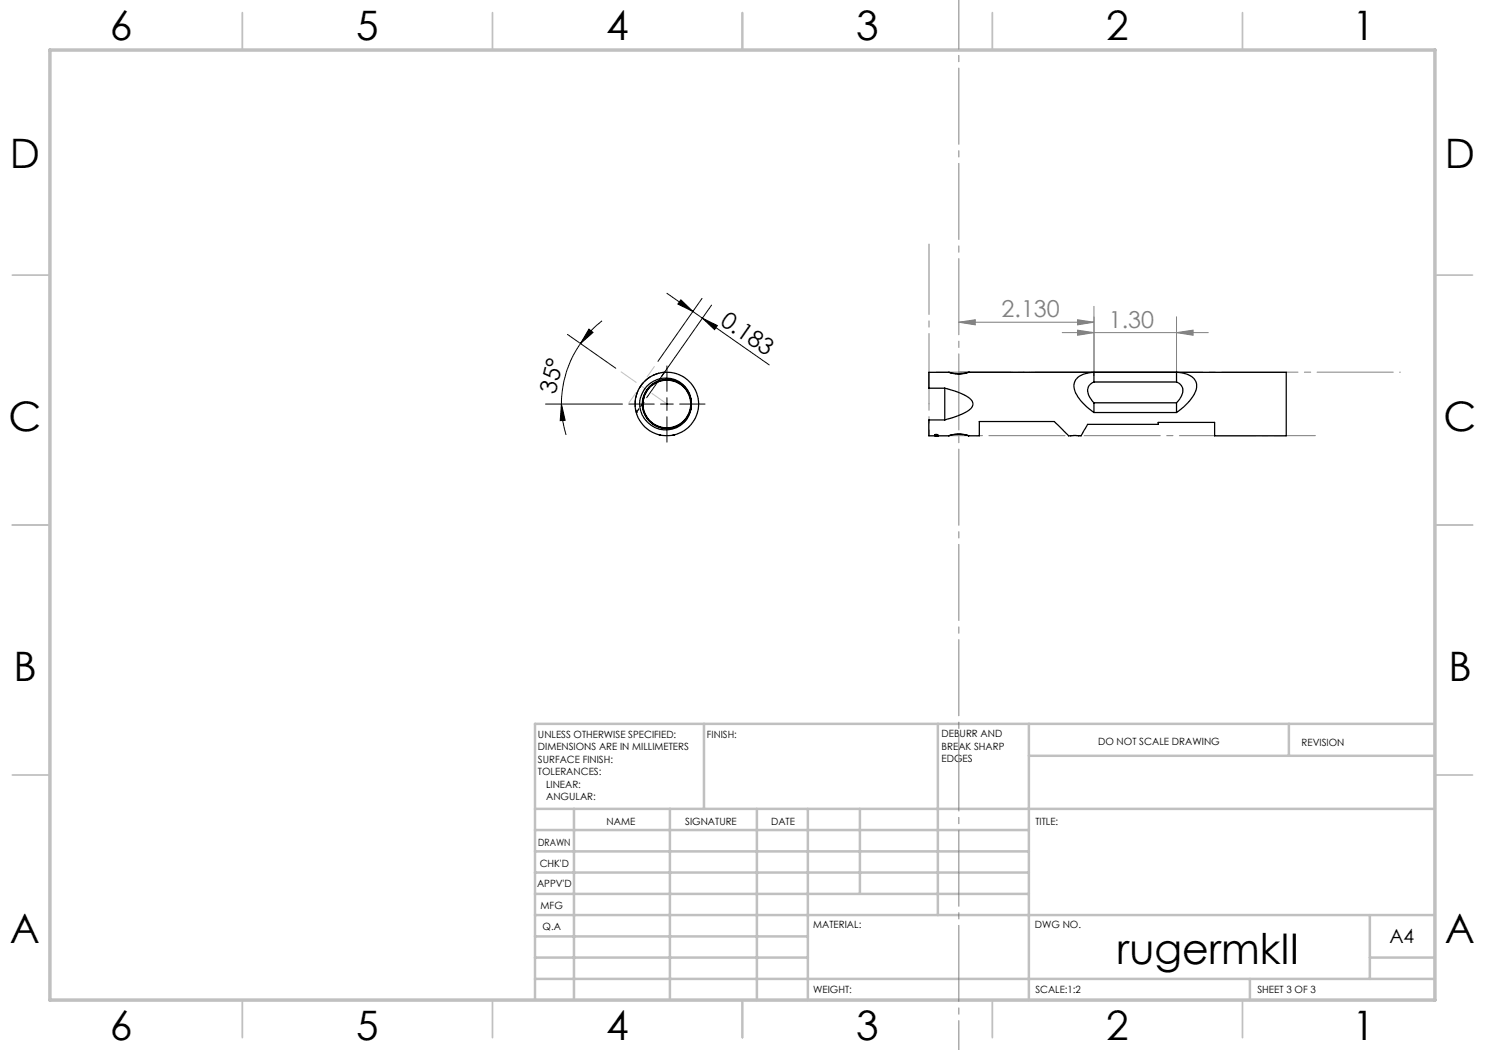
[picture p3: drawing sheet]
<svg xmlns="http://www.w3.org/2000/svg" width="297mm" height="210mm" viewBox="0 0 297 210" stroke-linecap="round" stroke-linejoin="round" font-family="sans-serif">
<g fill="none" stroke="#000" stroke-width=".2">
<path d="M133.4 58.7l7.1 4.9M136.2 60l2.4 2.3-3-1.5zM140.4 59.7l-8.8 12.6M113.5 66.9l9.7 6.8M116.1 68.7a20.7 20.7 0 0 0-3.8 12.1M117.8 65.8l.8 .7-2.5 2.2zM120.4 64.2a21.4 21.4 0 0 0-4.3 4.5M133.4 73.2v5.1M133.4 79.5v2.6M140.5 63.6l13.3 9.4M140.5 63.6l3 1.5-.6 .8zM142.3 61l-13 18.5"/>
<path d="M109.1 80.8h15.4M112.3 80.8l.7 3.3h-1zM112.3 80.8a20.6 20.6 0 0 0 .9 6.2M125.8 80.8h5M132.1 80.8h2.6M133.4 83.4v5M135.9 80.8h5.1"/>
</g>
<path d="M191.7 64.4l3.4-.4v1zM191.7 64.4h27.1M212.4 66.5h29.3M215.5 64l3.3 .4-3.3 .6zM215.5 66l3.3 .5-3.3 .6zM218.8 61.3v13.8M235.3 66.5l3.3-.5v1.1zM235.3 63.4v11.7" fill="none" stroke="#808080" stroke-width=".2"/>
<path d="M124.2 74.4l9.2 6.4" fill="none" stroke="#c0c0c0" stroke-width=".2" stroke-dasharray="15.2 1.3 1.3 1.3" stroke-dashoffset="11.6"/>
<path d="M125.8 80.6l5.1-7.3" fill="none" stroke="#c0c0c0" stroke-width=".2" stroke-dasharray="15.2 1.3 1.3 1.3" stroke-dashoffset="12.7"/>
<g fill="none" stroke="#c0c0c0" stroke-width=".35">
<path d="M48.5 2.5v7.5M98.5 2.5v7.5M148.5 2.5v7.5M198.5 2.5v7.5M248.5 2.5v7.5M2.5 55h7.5M287 55h7.5M2.5 105h7.5M287 105h7.5M2.5 155h7.5M287 155h7.5M48.5 200v7.5"/>
<path d="M98.5 200v7.5M148.5 200v7.5M198.5 200v7.5M248.5 200v7.5"/>
</g>
<g fill="none" stroke="#c0c0c0" stroke-width=".5">
<path d="M140.8 144.8v17M187.6 144.8v38.2M205.8 144.8v55.2M205.8 151.2h81.2M257.8 144.8v6.4M287 144.8h-180v55.2M107 161.8h180M107 178.8h98.8M107 174.5h98.8M107 170.3h98.8M107 166h98.8M114.8 161.8v38.2"/>
<path d="M134 161.8v38.2M151.4 161.8v38.2M161.6 161.8v38.2M172 161.8v17M107 195.8h180M107 191.5h54.6M107 187.3h54.6M107 183h180M250 195.8v4.2M274 191.5h13M274 183v12.8"/>
</g>
<path d="M10 10h277v190h-277z" fill="none" stroke="#c0c0c0" stroke-width=".7"/>
<path d="M132.8 85.5h1.2" fill="none" stroke="#808080" stroke-width=".2" stroke-dasharray="15.2 1.3 1.3 1.3"/>
<path d="M185.8 80.8v-32" fill="none" stroke="#808080" stroke-width=".2" stroke-dasharray="15.2 1.3 1.3 1.3" stroke-dashoffset="1.2"/>
<path d="M191.8 0v210.1" fill="none" stroke="#808080" stroke-width=".2" stroke-dasharray="15.2 1.3 1.3 1.3" stroke-dashoffset="6.5"/>
<path d="M185.8 74.4h94.3" fill="none" stroke="#808080" stroke-width=".2" stroke-dasharray="15.2 1.3 1.3 1.3" stroke-dashoffset="-1.4"/>
<path d="M185.8 80.8v6.3" fill="none" stroke="#808080" stroke-width=".2" stroke-dasharray="15.2 1.3 1.3 1.3" stroke-dashoffset="14"/>
<path d="M185.8 87.1h77.3" fill="none" stroke="#808080" stroke-width=".2" stroke-dasharray="15.2 1.3 1.3 1.3" stroke-dashoffset="7.1"/>
<path d="M191.8 74.4h27" fill="none" stroke="#808080" stroke-width=".2" stroke-dasharray="15.2 1.3 1.3 1.3" stroke-dashoffset="3.6"/>
<path d="M191.8 74.4h43.5" fill="none" stroke="#808080" stroke-width=".2" stroke-dasharray="15.2 1.3 1.3 1.3" stroke-dashoffset="4.9"/>
<g fill="#000">
<path d="M117.8 65.8l.8 .7-2.5 2.2zM112.3 80.8l.7 3.3h-1z"/>
<path d="M140.5 63.6l3 1.5-.6 .8zM136.2 60l2.4 2.3-3-1.5z"/>
</g>
<g fill="#808080">
<path d="M215.5 64l3.3 .4-3.3 .6zM191.7 64.4l3.4-.4v1z"/>
<path d="M215.5 66l3.3 .5-3.3 .6zM235.3 66.5l3.3-.5v1.1z"/>
</g>
<g fill="none" stroke="#000" stroke-width=".25">
<path d="M188.9 77.6a10.2 10.2 0 0 1 5.5 2.5 1.37 1.37 0 0 1-.7 2 15.7 15.7 0 0 1-4.8 1.9M188.9 77.6v6.4M189.8 74.5h.2a5.7 5.7 0 0 0 3.7 0M189.8 74.5h.1a7.2 7.2 0 0 0 3.8 0M189.8 74.5h-4v3.1h3.1M193.7 74.5h63.5v12.7h-14.3v-2.7h-11.3v.4h-14.1l-.8 1.3a.86 .86 0 0 1-1 .9l-2 .1-2.8-2.9h-15v2.9h-2.2M193.7 74.5h.1M218.8 76.4v-1.9a4.2 4.2 0 0 0-3.8 1.8 3.5 3.5 0 0 0 .8 3.4l1.5 1.6 1.5 1.2M218.8 76.4a1.94 1.94 0 0 0-.8 3.1l.8 1.1M218.8 76.4h16.5M235.3 76.4v-1.9a3.9 3.9 0 0 1 4 2 4.1 4.1 0 0 1-1.4 3.6l-1.1 1.2-1.5 1.2M235.3 76.4a1.9 1.9 0 0 1 .8 3.1l-.8 1.1"/>
<path d="M128.4 80.8h.1M131.8 87h.3M135 87h-.4M187.1 87.2h.1M187 87h.1M187.1 87.2h2.7M187.1 87.2h.3M187.1 87l.2 .1M187.1 87h.1M187.1 87.1h.2zM187.2 86.9l-.2 .1h.1M187.2 86.9h.2"/>
<path d="M187.2 87h.1M187.2 86.9v.1M187.3 87.1h.1M187.3 87v.1M187.3 87h.1M187.3 86.9v.1M187.4 86.9l.1 .1-.1 .1M187.4 86.9h.1M187.4 87h-.3M187.4 86.9v.1M187.4 87v.1M187.4 87.2h.1"/>
<path d="M187.5 87.1h.1M188.9 84h-3.1v3.2h1.3M189.8 87.2a5.7 5.7 0 0 1 3.8-.1l.1 .1M189.8 87.2l.2-.1a7 7 0 0 1 3.7 .1M218.8 82.5h16.5M218.8 80.6v1.9M218.8 80.6h16.5M235.3 80.6v1.9"/>
<circle cx="133.1" cy="80.8" r="5.2"/>
<circle cx="133.4" cy="80.8" r="4.9"/>
<circle cx="133.4" cy="80.8" r="6.4"/>
<circle cx="133.4" cy="80.8" r="4.8"/>
</g>
<path d="M131.5 76.4a4.8 4.8 0 0 0-2.9 4.2M128.6 80.6a4.8 4.8 0 0 1 2.9-4.2" fill="none" stroke="#000" stroke-width=".2" stroke-dasharray="1.3 .6" stroke-dashoffset="-.1"/>
<path d="M132.9 74.5a6.4 6.4 0 0 0-5.6 8M127.3 82.5a6.3 6.3 0 0 1 5.6-8" fill="none" stroke="#000" stroke-width=".2" stroke-dasharray="1.3 .6" stroke-dashoffset=".7"/>
<path d="M132.9 74.5l-1.4 1.9M128.6 80.6l-1.3 1.9" fill="none" stroke="#000" stroke-width=".2" stroke-dasharray="1.3 .6" stroke-dashoffset=".4"/>
<path d="M131.5 76.4h.1M132.9 74.5h.1M127.3 82.5h.1M128.6 80.6h.1" fill="none" stroke="#000" stroke-width=".2" stroke-dasharray="1.3 .6"/>
<text font-size="8.5" x="223.4" y="192.7">rugermkII</text>
<g font-size="8.1">
<text x="22" y="8">6</text>
<text x="71.2" y="8">5</text>
<text x="121.2" y="8">4</text>
<text x="171.3" y="8">3</text>
<text x="221.3" y="8">2</text>
<text x="270.5" y="8">1</text>
<text x="2" y="33.6">D</text>
<text x="289" y="33.6">D</text>
<text x="1.7" y="86.1">C</text>
<text x="288.7" y="86.1">C</text>
<text x="2.7" y="136.1">B</text>
<text x="289.7" y="136.1">B</text>
<text x="2" y="188.6">A</text>
<text x="289" y="188.6">A</text>
<text x="22" y="208">6</text>
<text x="71.2" y="208">5</text>
<text x="121.2" y="208">4</text>
<text x="171.3" y="208">3</text>
<text x="221.3" y="208">2</text>
<text x="270.5" y="208">1</text>
</g>
<g font-size="4.7">
<text x="143.8" y="64.7" transform="rotate(35 143.8 64.7)">0.183</text>
<text x="111.1" y="79" transform="rotate(-76 111.1 79)">35°</text>
</g>
<g font-size="4.7" fill="#808080">
<text x="200.3" y="63.4">2.130</text>
<text x="221.8" y="65.5">1.30</text>
</g>
<text font-size="3.9" x="277.9" y="188.5">A4</text>
<g font-size="2">
<text x="107.6" y="147.6">UNLESS OTHERWISE SPECIFIED:</text>
<text x="141.4" y="147.6">FINISH:</text>
<text x="188.3" y="147.5">DEBURR AND</text>
<text x="188.3" y="150">BREAK SHARP</text>
<text x="219.6" y="149">DO NOT SCALE DRAWING</text>
<text x="260.3" y="149.2">REVISION</text>
<text x="107.6" y="150.1">DIMENSIONS ARE IN MILLIMETERS</text>
<text x="107.6" y="152.6">SURFACE FINISH:</text>
<text x="107.6" y="155.1">TOLERANCES:</text>
<text x="188.3" y="152.5">EDGES</text>
<text x="109.2" y="157.6">LINEAR:</text>
<text x="109.2" y="160.1">ANGULAR:</text>
<text x="121.3" y="165">NAME</text>
<text x="137" y="164.9">SIGNATURE</text>
<text x="154.2" y="164.9">DATE</text>
<text x="207.1" y="164.9">TITLE:</text>
<text x="107.6" y="169.1">DRAWN</text>
<text x="107.9" y="173.3">CHK'D</text>
<text x="107.4" y="177.4">APPV'D</text>
<text x="108.1" y="181.8">MFG</text>
<text x="108.5" y="186">Q.A</text>
<text x="162.6" y="185.5">MATERIAL:</text>
<text x="207" y="185.5">DWG NO.</text>
<text x="162.6" y="198.5">WEIGHT:</text>
<text x="207.1" y="198.6">SCALE:1:2</text>
<text x="251.5" y="198.6">SHEET 3 OF 3</text>
</g>
</svg>
